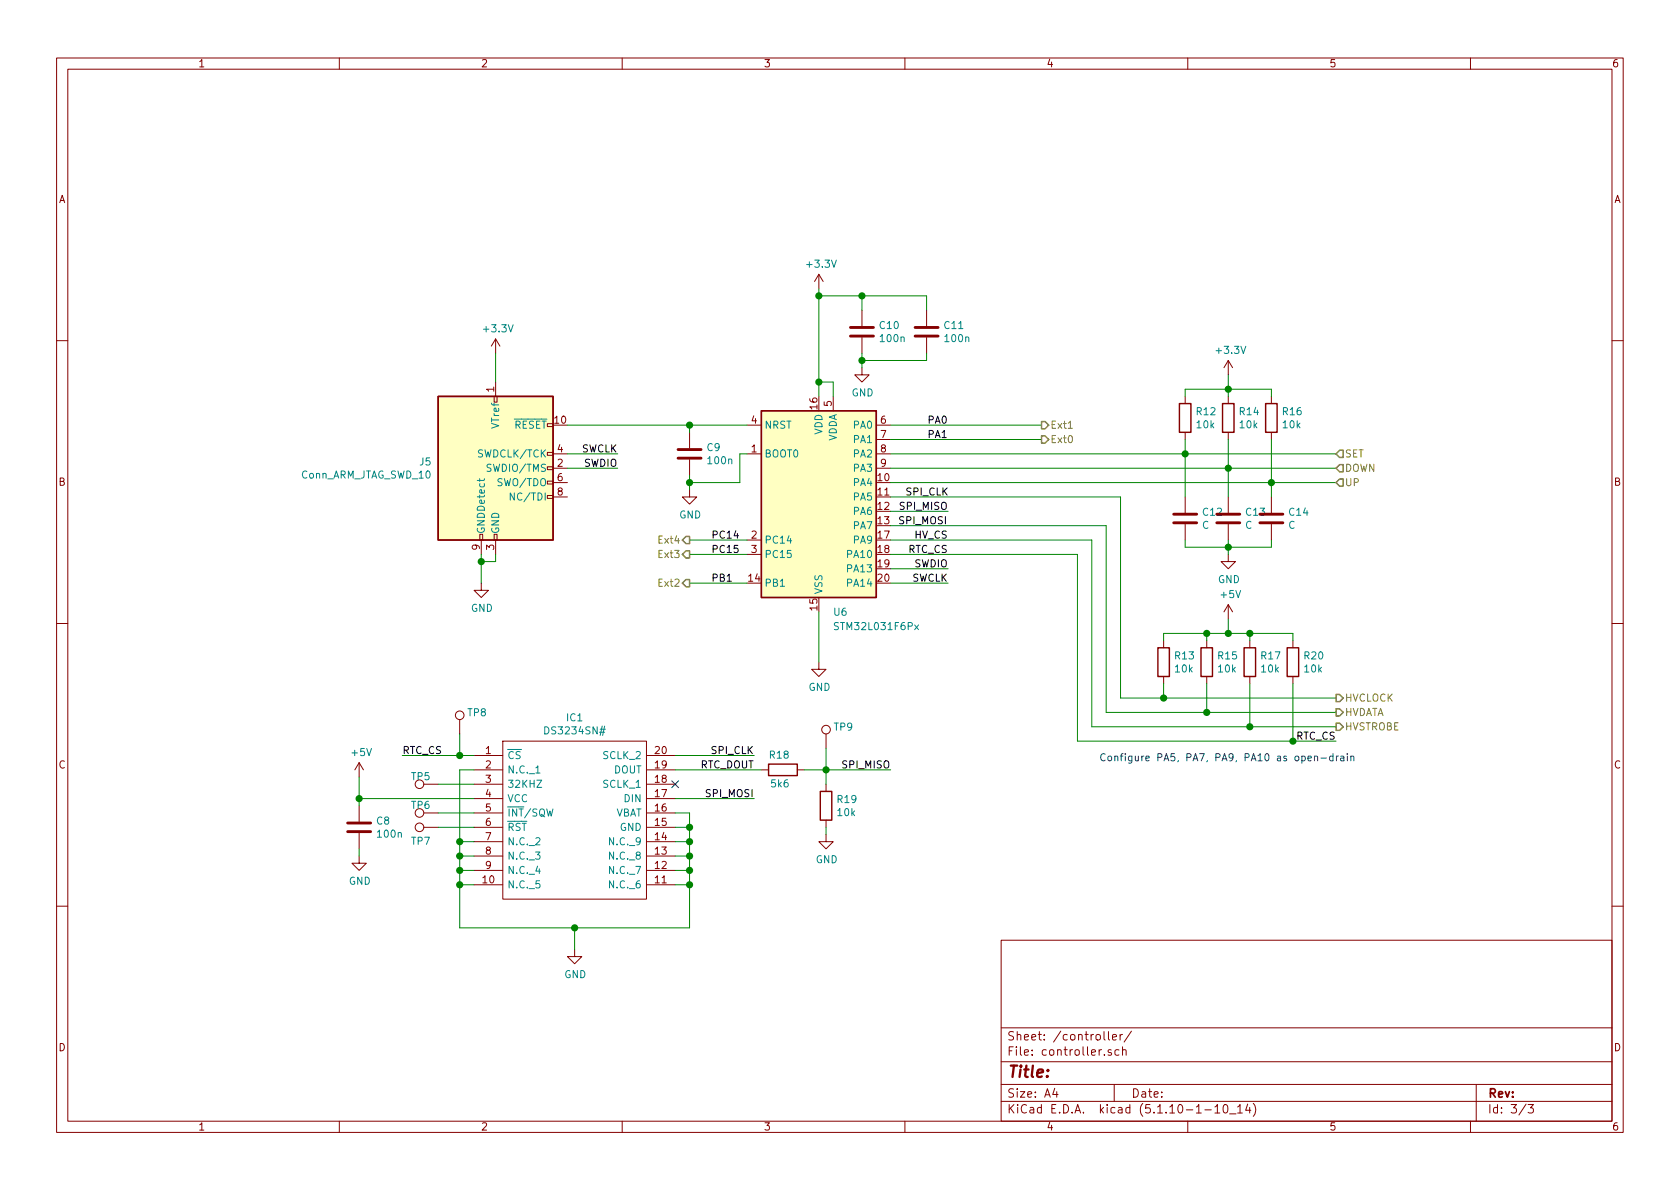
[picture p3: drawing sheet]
EESchema Schematic File Version 4
EELAYER 30 0
EELAYER END
$Descr A4 11693 8268
encoding utf-8
Sheet 3 3
Title ""
Date ""
Rev ""
Comp ""
Comment1 ""
Comment2 ""
Comment3 ""
Comment4 ""
$EndDescr
Text HLabel 9300 3350 2    50   Input ~ 0
UP
Text HLabel 9300 3250 2    50   Input ~ 0
DOWN
Text HLabel 9300 3150 2    50   Input ~ 0
SET
Text HLabel 9300 4950 2    50   Output ~ 0
HVDATA
Text HLabel 9300 5050 2    50   Output ~ 0
HVSTROBE
Text HLabel 9300 4850 2    50   Output ~ 0
HVCLOCK
$Comp
L Device:C C12
U 1 1
P 8250 3600
F 0 "C12" H 8365 3646 50  0000 L CNN
F 1 "C" H 8365 3555 50  0000 L CNN
F 2 "Capacitor_SMD:C_0805_2012Metric_Pad1.18x1.45mm_HandSolder" H 8288 3450 50  0001 C CNN
F 3 "~" H 8250 3600 50  0001 C CNN
	1    8250 3600
	1    0    0    -1  
$EndComp
$Comp
L Device:C C13
U 1 1
P 8550 3600
F 0 "C13" H 8665 3646 50  0000 L CNN
F 1 "C" H 8665 3555 50  0000 L CNN
F 2 "Capacitor_SMD:C_0805_2012Metric_Pad1.18x1.45mm_HandSolder" H 8588 3450 50  0001 C CNN
F 3 "~" H 8550 3600 50  0001 C CNN
	1    8550 3600
	1    0    0    -1  
$EndComp
$Comp
L Device:C C14
U 1 1
P 8850 3600
F 0 "C14" H 8965 3646 50  0000 L CNN
F 1 "C" H 8965 3555 50  0000 L CNN
F 2 "Capacitor_SMD:C_0805_2012Metric_Pad1.18x1.45mm_HandSolder" H 8888 3450 50  0001 C CNN
F 3 "~" H 8850 3600 50  0001 C CNN
	1    8850 3600
	1    0    0    -1  
$EndComp
$Comp
L power:GND #PWR0138
U 1 1
P 8550 3850
F 0 "#PWR0138" H 8550 3600 50  0001 C CNN
F 1 "GND" H 8555 3677 50  0000 C CNN
F 2 "" H 8550 3850 50  0001 C CNN
F 3 "" H 8550 3850 50  0001 C CNN
	1    8550 3850
	1    0    0    -1  
$EndComp
Wire Wire Line
	8250 3750 8250 3800
Wire Wire Line
	8250 3800 8550 3800
Wire Wire Line
	8850 3800 8850 3750
Wire Wire Line
	8550 3750 8550 3800
Connection ~ 8550 3800
Wire Wire Line
	8550 3800 8850 3800
Wire Wire Line
	8550 3800 8550 3850
Wire Wire Line
	8250 2750 8250 2700
Wire Wire Line
	8250 2700 8550 2700
Wire Wire Line
	8850 2700 8850 2750
Wire Wire Line
	8550 2750 8550 2700
Connection ~ 8550 2700
Wire Wire Line
	8550 2700 8850 2700
$Comp
L MCU_ST_STM32L0:STM32L031F6Px U6
U 1 1
P 5700 3450
F 0 "U6" H 5850 2650 50  0000 C CNN
F 1 "STM32L031F6Px" H 6100 2550 50  0000 C CNN
F 2 "Package_SO:TSSOP-20_4.4x6.5mm_P0.65mm" H 5300 2750 50  0001 R CNN
F 3 "http://www.st.com/st-web-ui/static/active/en/resource/technical/document/datasheet/DM00140359.pdf" H 5700 3450 50  0001 C CNN
	1    5700 3450
	1    0    0    -1  
$EndComp
$Comp
L power:GND #PWR0142
U 1 1
P 5700 4600
F 0 "#PWR0142" H 5700 4350 50  0001 C CNN
F 1 "GND" H 5705 4427 50  0000 C CNN
F 2 "" H 5700 4600 50  0001 C CNN
F 3 "" H 5700 4600 50  0001 C CNN
	1    5700 4600
	1    0    0    -1  
$EndComp
Wire Wire Line
	5700 4600 5700 4250
$Comp
L power:+3.3V #PWR0143
U 1 1
P 5700 2000
F 0 "#PWR0143" H 5700 1850 50  0001 C CNN
F 1 "+3.3V" H 5715 2173 50  0000 C CNN
F 2 "" H 5700 2000 50  0001 C CNN
F 3 "" H 5700 2000 50  0001 C CNN
	1    5700 2000
	1    0    0    -1  
$EndComp
Wire Wire Line
	5700 2750 5700 2650
Wire Wire Line
	5800 2750 5800 2650
Wire Wire Line
	5800 2650 5700 2650
Connection ~ 5700 2650
Wire Wire Line
	5700 2650 5700 2050
$Comp
L Device:C C10
U 1 1
P 6000 2300
F 0 "C10" H 6115 2346 50  0000 L CNN
F 1 "100n" H 6115 2255 50  0000 L CNN
F 2 "Capacitor_SMD:C_0402_1005Metric_Pad0.74x0.62mm_HandSolder" H 6038 2150 50  0001 C CNN
F 3 "~" H 6000 2300 50  0001 C CNN
	1    6000 2300
	1    0    0    -1  
$EndComp
$Comp
L power:GND #PWR0144
U 1 1
P 6000 2550
F 0 "#PWR0144" H 6000 2300 50  0001 C CNN
F 1 "GND" H 6005 2377 50  0000 C CNN
F 2 "" H 6000 2550 50  0001 C CNN
F 3 "" H 6000 2550 50  0001 C CNN
	1    6000 2550
	1    0    0    -1  
$EndComp
Wire Wire Line
	6000 2550 6000 2500
Wire Wire Line
	6000 2150 6000 2050
Wire Wire Line
	6000 2050 5700 2050
Connection ~ 5700 2050
Wire Wire Line
	5700 2050 5700 2000
$Comp
L Connector:Conn_ARM_JTAG_SWD_10 J5
U 1 1
P 3450 3250
F 0 "J5" H 3007 3296 50  0000 R CNN
F 1 "Conn_ARM_JTAG_SWD_10" H 3007 3205 50  0000 R CNN
F 2 "Connector_PinHeader_1.27mm:PinHeader_2x05_P1.27mm_Vertical_SMD" H 3450 3250 50  0001 C CNN
F 3 "http://infocenter.arm.com/help/topic/com.arm.doc.ddi0314h/DDI0314H_coresight_components_trm.pdf" V 3100 2000 50  0001 C CNN
	1    3450 3250
	1    0    0    -1  
$EndComp
$Comp
L power:+3.3V #PWR0145
U 1 1
P 3450 2450
F 0 "#PWR0145" H 3450 2300 50  0001 C CNN
F 1 "+3.3V" H 3465 2623 50  0000 C CNN
F 2 "" H 3450 2450 50  0001 C CNN
F 3 "" H 3450 2450 50  0001 C CNN
	1    3450 2450
	1    0    0    -1  
$EndComp
Wire Wire Line
	3450 2650 3450 2450
$Comp
L power:GND #PWR0146
U 1 1
P 3350 4050
F 0 "#PWR0146" H 3350 3800 50  0001 C CNN
F 1 "GND" H 3355 3877 50  0000 C CNN
F 2 "" H 3350 4050 50  0001 C CNN
F 3 "" H 3350 4050 50  0001 C CNN
	1    3350 4050
	1    0    0    -1  
$EndComp
Wire Wire Line
	3350 4050 3350 3900
Wire Wire Line
	3450 3850 3450 3900
Wire Wire Line
	3450 3900 3350 3900
Connection ~ 3350 3900
Wire Wire Line
	3350 3900 3350 3850
$Comp
L Device:C C9
U 1 1
P 4800 3150
F 0 "C9" H 4915 3196 50  0000 L CNN
F 1 "100n" H 4915 3105 50  0000 L CNN
F 2 "Capacitor_SMD:C_0402_1005Metric_Pad0.74x0.62mm_HandSolder" H 4838 3000 50  0001 C CNN
F 3 "~" H 4800 3150 50  0001 C CNN
	1    4800 3150
	1    0    0    -1  
$EndComp
Wire Wire Line
	4800 3000 4800 2950
Wire Wire Line
	4800 2950 5200 2950
$Comp
L power:GND #PWR0147
U 1 1
P 4800 3400
F 0 "#PWR0147" H 4800 3150 50  0001 C CNN
F 1 "GND" H 4805 3227 50  0000 C CNN
F 2 "" H 4800 3400 50  0001 C CNN
F 3 "" H 4800 3400 50  0001 C CNN
	1    4800 3400
	1    0    0    -1  
$EndComp
Wire Wire Line
	4800 3400 4800 3350
Wire Wire Line
	4800 3350 5150 3350
Wire Wire Line
	5150 3350 5150 3150
Wire Wire Line
	5150 3150 5200 3150
Connection ~ 4800 3350
Wire Wire Line
	4800 3350 4800 3300
$Comp
L Device:C C11
U 1 1
P 6450 2300
F 0 "C11" H 6565 2346 50  0000 L CNN
F 1 "100n" H 6565 2255 50  0000 L CNN
F 2 "Capacitor_SMD:C_0402_1005Metric_Pad0.74x0.62mm_HandSolder" H 6488 2150 50  0001 C CNN
F 3 "~" H 6450 2300 50  0001 C CNN
	1    6450 2300
	1    0    0    -1  
$EndComp
Wire Wire Line
	6000 2050 6450 2050
Wire Wire Line
	6450 2050 6450 2150
Connection ~ 6000 2050
Wire Wire Line
	6000 2500 6450 2500
Wire Wire Line
	6450 2500 6450 2450
Connection ~ 6000 2500
Wire Wire Line
	6000 2500 6000 2450
Text Label 6600 3950 2    50   ~ 0
SWDIO
Wire Wire Line
	6600 3950 6200 3950
Text Label 6600 4050 2    50   ~ 0
SWCLK
Wire Wire Line
	6600 4050 6200 4050
Text Label 4300 3250 2    50   ~ 0
SWDIO
Text Label 4300 3150 2    50   ~ 0
SWCLK
Wire Wire Line
	4300 3150 3950 3150
Wire Wire Line
	3950 3250 4300 3250
Wire Wire Line
	3950 2950 4800 2950
Connection ~ 4800 2950
Wire Wire Line
	8250 3050 8250 3150
Wire Wire Line
	9300 3150 8250 3150
Connection ~ 8250 3150
Wire Wire Line
	8250 3150 8250 3450
Wire Wire Line
	8550 3050 8550 3250
Wire Wire Line
	9300 3250 8550 3250
Connection ~ 8550 3250
Wire Wire Line
	8550 3250 8550 3450
Wire Wire Line
	8850 3050 8850 3350
Wire Wire Line
	9300 3350 8850 3350
Connection ~ 8850 3350
Wire Wire Line
	8850 3350 8850 3450
Text HLabel 7250 3050 2    50   Output ~ 0
Ext0
Wire Wire Line
	6200 2950 7250 2950
Text HLabel 7250 2950 2    50   Output ~ 0
Ext1
Text HLabel 4800 4050 0    50   Output ~ 0
Ext2
Wire Wire Line
	6200 3550 6600 3550
$Comp
L Device:R R17
U 1 1
P 8700 4600
F 0 "R17" H 8770 4646 50  0000 L CNN
F 1 "10k" H 8770 4555 50  0000 L CNN
F 2 "Resistor_SMD:R_1206_3216Metric_Pad1.30x1.75mm_HandSolder" V 8630 4600 50  0001 C CNN
F 3 "~" H 8700 4600 50  0001 C CNN
	1    8700 4600
	1    0    0    -1  
$EndComp
$Comp
L Device:R R12
U 1 1
P 8250 2900
F 0 "R12" H 8320 2946 50  0000 L CNN
F 1 "10k" H 8320 2855 50  0000 L CNN
F 2 "Resistor_SMD:R_1206_3216Metric_Pad1.30x1.75mm_HandSolder" V 8180 2900 50  0001 C CNN
F 3 "~" H 8250 2900 50  0001 C CNN
	1    8250 2900
	1    0    0    -1  
$EndComp
$Comp
L Device:R R14
U 1 1
P 8550 2900
F 0 "R14" H 8620 2946 50  0000 L CNN
F 1 "10k" H 8620 2855 50  0000 L CNN
F 2 "Resistor_SMD:R_1206_3216Metric_Pad1.30x1.75mm_HandSolder" V 8480 2900 50  0001 C CNN
F 3 "~" H 8550 2900 50  0001 C CNN
	1    8550 2900
	1    0    0    -1  
$EndComp
$Comp
L Device:R R16
U 1 1
P 8850 2900
F 0 "R16" H 8920 2946 50  0000 L CNN
F 1 "10k" H 8920 2855 50  0000 L CNN
F 2 "Resistor_SMD:R_1206_3216Metric_Pad1.30x1.75mm_HandSolder" V 8780 2900 50  0001 C CNN
F 3 "~" H 8850 2900 50  0001 C CNN
	1    8850 2900
	1    0    0    -1  
$EndComp
$Comp
L power:+5V #PWR0148
U 1 1
P 8550 4300
F 0 "#PWR0148" H 8550 4150 50  0001 C CNN
F 1 "+5V" H 8565 4473 50  0000 C CNN
F 2 "" H 8550 4300 50  0001 C CNN
F 3 "" H 8550 4300 50  0001 C CNN
	1    8550 4300
	1    0    0    -1  
$EndComp
$Comp
L power:+3.3V #PWR0149
U 1 1
P 8550 2600
F 0 "#PWR0149" H 8550 2450 50  0001 C CNN
F 1 "+3.3V" H 8565 2773 50  0000 C CNN
F 2 "" H 8550 2600 50  0001 C CNN
F 3 "" H 8550 2600 50  0001 C CNN
	1    8550 2600
	1    0    0    -1  
$EndComp
Wire Wire Line
	8550 2600 8550 2700
$Comp
L Device:R R15
U 1 1
P 8400 4600
F 0 "R15" H 8470 4646 50  0000 L CNN
F 1 "10k" H 8470 4555 50  0000 L CNN
F 2 "Resistor_SMD:R_1206_3216Metric_Pad1.30x1.75mm_HandSolder" V 8330 4600 50  0001 C CNN
F 3 "~" H 8400 4600 50  0001 C CNN
	1    8400 4600
	1    0    0    -1  
$EndComp
$Comp
L Device:R R13
U 1 1
P 8100 4600
F 0 "R13" H 8170 4646 50  0000 L CNN
F 1 "10k" H 8170 4555 50  0000 L CNN
F 2 "Resistor_SMD:R_1206_3216Metric_Pad1.30x1.75mm_HandSolder" V 8030 4600 50  0001 C CNN
F 3 "~" H 8100 4600 50  0001 C CNN
	1    8100 4600
	1    0    0    -1  
$EndComp
Wire Wire Line
	8100 4450 8100 4400
Wire Wire Line
	8700 4400 8700 4450
Wire Wire Line
	8100 4850 9300 4850
Wire Wire Line
	8100 4750 8100 4850
Wire Wire Line
	9300 4950 8400 4950
Wire Wire Line
	8400 4950 8400 4750
Wire Wire Line
	9300 5050 8700 5050
Wire Wire Line
	8700 5050 8700 4750
Wire Wire Line
	7800 4850 8100 4850
Wire Wire Line
	6200 3450 7800 3450
Connection ~ 8100 4850
Wire Wire Line
	8400 4950 7700 4950
Wire Wire Line
	6200 3650 7700 3650
Connection ~ 8400 4950
Wire Wire Line
	7600 5050 8700 5050
Wire Wire Line
	6200 3750 7600 3750
Connection ~ 8700 5050
Text Notes 7650 5300 0    50   ~ 0
Configure PA5, PA7, PA9, PA10 as open-drain
Text HLabel 4800 3850 0    50   Output ~ 0
Ext3
Text HLabel 4800 3750 0    50   Output ~ 0
Ext4
Wire Wire Line
	4800 3750 5200 3750
Wire Wire Line
	5200 3850 4800 3850
Text Label 6600 2950 2    50   ~ 0
PA0
Text Label 6600 3050 2    50   ~ 0
PA1
Text Label 4950 4050 0    50   ~ 0
PB1
Text Label 4950 3750 0    50   ~ 0
PC14
Text Label 4950 3850 0    50   ~ 0
PC15
Wire Wire Line
	7800 3450 7800 4850
Wire Wire Line
	7700 3650 7700 4950
Wire Wire Line
	7600 3750 7600 5050
Wire Wire Line
	6200 3050 7250 3050
$Comp
L Connector:TestPoint TP?
U 1 1
P 3050 5450
AR Path="/61EEC428" Ref="TP?"  Part="1" 
AR Path="/61BDC462/61EEC428" Ref="TP?"  Part="1" 
AR Path="/61BD851F/61EEC428" Ref="TP5"  Part="1" 
F 0 "TP5" V 3100 5500 50  0000 L CNN
F 1 "TestPoint" H 3108 5477 50  0001 L CNN
F 2 "TestPoint:TestPoint_Pad_D2.0mm" H 3250 5450 50  0001 C CNN
F 3 "~" H 3250 5450 50  0001 C CNN
	1    3050 5450
	0    -1   -1   0   
$EndComp
$Comp
L ds3234:DS3234SN# IC1
U 1 1
P 3300 5250
F 0 "IC1" H 4000 5515 50  0000 C CNN
F 1 "DS3234SN#" H 4000 5424 50  0000 C CNN
F 2 "footprints:SOIC127P1032X265-20N" H 4550 5350 50  0001 L CNN
F 3 "https://datasheet.datasheetarchive.com/originals/distributors/SFDatasheet-4/sf-00086224.pdf" H 4550 5250 50  0001 L CNN
F 4 "Real Time Clock Serial 256Byte Maxim DS3234SN# Real Time Clock  Battery Backup, Calendar, SRAM, 256B RAM 20-Pin SOIC" H 4550 5150 50  0001 L CNN "Description"
F 5 "2.65" H 4550 5050 50  0001 L CNN "Height"
F 6 "Maxim Integrated" H 4550 4950 50  0001 L CNN "Manufacturer_Name"
F 7 "DS3234SN#" H 4550 4850 50  0001 L CNN "Manufacturer_Part_Number"
F 8 "700-DS3234SN#" H 4550 4750 50  0001 L CNN "Mouser Part Number"
F 9 "https://www.mouser.co.uk/ProductDetail/Maxim-Integrated/DS3234SN?qs=1eQvB6Dk1vimOwA%2FfPfTtQ%3D%3D" H 4550 4650 50  0001 L CNN "Mouser Price/Stock"
F 10 "" H 4550 4550 50  0001 L CNN "Arrow Part Number"
F 11 "" H 4550 4450 50  0001 L CNN "Arrow Price/Stock"
	1    3300 5250
	1    0    0    -1  
$EndComp
$Comp
L power:GND #PWR0140
U 1 1
P 4000 6600
F 0 "#PWR0140" H 4000 6350 50  0001 C CNN
F 1 "GND" H 4005 6427 50  0000 C CNN
F 2 "" H 4000 6600 50  0001 C CNN
F 3 "" H 4000 6600 50  0001 C CNN
	1    4000 6600
	1    0    0    -1  
$EndComp
Wire Wire Line
	4000 6600 4000 6450
Wire Wire Line
	4000 6450 3200 6450
Wire Wire Line
	3200 6450 3200 6150
Wire Wire Line
	3200 5850 3300 5850
Wire Wire Line
	4700 5850 4800 5850
Wire Wire Line
	4800 5850 4800 5950
Wire Wire Line
	4800 6450 4000 6450
Connection ~ 4000 6450
Wire Wire Line
	4700 5950 4800 5950
Connection ~ 4800 5950
Wire Wire Line
	4800 5950 4800 6050
Wire Wire Line
	4700 6050 4800 6050
Connection ~ 4800 6050
Wire Wire Line
	4800 6050 4800 6150
Wire Wire Line
	4700 6150 4800 6150
Connection ~ 4800 6150
Wire Wire Line
	4800 6150 4800 6450
Wire Wire Line
	3300 5950 3200 5950
Connection ~ 3200 5950
Wire Wire Line
	3200 5950 3200 5850
Wire Wire Line
	3300 6050 3200 6050
Connection ~ 3200 6050
Wire Wire Line
	3200 6050 3200 5950
Wire Wire Line
	3300 6150 3200 6150
Connection ~ 3200 6150
Wire Wire Line
	3200 6150 3200 6050
Wire Wire Line
	4700 5750 4800 5750
Wire Wire Line
	4800 5750 4800 5850
Connection ~ 4800 5850
Wire Wire Line
	4700 5650 4800 5650
Wire Wire Line
	4800 5650 4800 5750
Connection ~ 4800 5750
$Comp
L Device:R R18
U 1 1
P 5450 5350
F 0 "R18" V 5550 5300 50  0000 L CNN
F 1 "5k6" V 5350 5300 50  0000 L CNN
F 2 "Resistor_SMD:R_1206_3216Metric_Pad1.30x1.75mm_HandSolder" V 5380 5350 50  0001 C CNN
F 3 "~" H 5450 5350 50  0001 C CNN
	1    5450 5350
	0    -1   -1   0   
$EndComp
$Comp
L Device:R R19
U 1 1
P 5750 5600
F 0 "R19" H 5820 5646 50  0000 L CNN
F 1 "10k" H 5820 5555 50  0000 L CNN
F 2 "Resistor_SMD:R_1206_3216Metric_Pad1.30x1.75mm_HandSolder" V 5680 5600 50  0001 C CNN
F 3 "~" H 5750 5600 50  0001 C CNN
	1    5750 5600
	1    0    0    -1  
$EndComp
$Comp
L power:GND #PWR0141
U 1 1
P 5750 5800
F 0 "#PWR0141" H 5750 5550 50  0001 C CNN
F 1 "GND" H 5755 5627 50  0000 C CNN
F 2 "" H 5750 5800 50  0001 C CNN
F 3 "" H 5750 5800 50  0001 C CNN
	1    5750 5800
	1    0    0    -1  
$EndComp
Wire Wire Line
	5750 5800 5750 5750
Wire Wire Line
	4700 5350 5300 5350
Wire Wire Line
	5600 5350 5750 5350
Wire Wire Line
	5750 5350 5750 5450
Wire Wire Line
	5750 5350 6200 5350
Connection ~ 5750 5350
Wire Wire Line
	4700 5250 5250 5250
Wire Wire Line
	4700 5550 5250 5550
Text Label 5250 5250 2    50   ~ 0
SPI_CLK
Text Label 5250 5550 2    50   ~ 0
SPI_MOSI
Text Label 6200 5350 2    50   ~ 0
SPI_MISO
Text Label 6300 3450 0    50   ~ 0
SPI_CLK
Text Label 6600 3550 2    50   ~ 0
SPI_MISO
Text Label 6250 3650 0    50   ~ 0
SPI_MOSI
Text Label 6600 3750 2    50   ~ 0
HV_CS
Text Label 2800 5250 0    50   ~ 0
RTC_CS
Text Label 6600 3850 2    50   ~ 0
RTC_CS
$Comp
L Device:R R20
U 1 1
P 9000 4600
F 0 "R20" H 9070 4646 50  0000 L CNN
F 1 "10k" H 9070 4555 50  0000 L CNN
F 2 "Resistor_SMD:R_1206_3216Metric_Pad1.30x1.75mm_HandSolder" V 8930 4600 50  0001 C CNN
F 3 "~" H 9000 4600 50  0001 C CNN
	1    9000 4600
	1    0    0    -1  
$EndComp
Wire Wire Line
	3300 5350 3200 5350
Wire Wire Line
	3200 5350 3200 5850
Connection ~ 3200 5850
$Comp
L Device:C C8
U 1 1
P 2500 5750
F 0 "C8" H 2615 5796 50  0000 L CNN
F 1 "100n" H 2615 5705 50  0000 L CNN
F 2 "Capacitor_SMD:C_0402_1005Metric_Pad0.74x0.62mm_HandSolder" H 2538 5600 50  0001 C CNN
F 3 "~" H 2500 5750 50  0001 C CNN
	1    2500 5750
	1    0    0    -1  
$EndComp
Wire Wire Line
	3300 5550 2500 5550
Wire Wire Line
	2500 5550 2500 5600
$Comp
L power:+5V #PWR0150
U 1 1
P 2500 5400
F 0 "#PWR0150" H 2500 5250 50  0001 C CNN
F 1 "+5V" H 2515 5573 50  0000 C CNN
F 2 "" H 2500 5400 50  0001 C CNN
F 3 "" H 2500 5400 50  0001 C CNN
	1    2500 5400
	1    0    0    -1  
$EndComp
Wire Wire Line
	2500 5400 2500 5550
Connection ~ 2500 5550
$Comp
L power:GND #PWR0151
U 1 1
P 2500 5950
F 0 "#PWR0151" H 2500 5700 50  0001 C CNN
F 1 "GND" H 2505 5777 50  0000 C CNN
F 2 "" H 2500 5950 50  0001 C CNN
F 3 "" H 2500 5950 50  0001 C CNN
	1    2500 5950
	1    0    0    -1  
$EndComp
Wire Wire Line
	2500 5950 2500 5900
Wire Wire Line
	3300 5450 3050 5450
$Comp
L Connector:TestPoint TP?
U 1 1
P 3050 5650
AR Path="/61F908F8" Ref="TP?"  Part="1" 
AR Path="/61BDC462/61F908F8" Ref="TP?"  Part="1" 
AR Path="/61BD851F/61F908F8" Ref="TP6"  Part="1" 
F 0 "TP6" V 3100 5700 50  0000 L CNN
F 1 "TestPoint" H 3108 5677 50  0001 L CNN
F 2 "TestPoint:TestPoint_Pad_D2.0mm" H 3250 5650 50  0001 C CNN
F 3 "~" H 3250 5650 50  0001 C CNN
	1    3050 5650
	0    -1   -1   0   
$EndComp
$Comp
L Connector:TestPoint TP?
U 1 1
P 3050 5750
AR Path="/61F90BEB" Ref="TP?"  Part="1" 
AR Path="/61BDC462/61F90BEB" Ref="TP?"  Part="1" 
AR Path="/61BD851F/61F90BEB" Ref="TP7"  Part="1" 
F 0 "TP7" V 2950 5800 50  0000 L CNN
F 1 "TestPoint" H 3108 5777 50  0001 L CNN
F 2 "TestPoint:TestPoint_Pad_D2.0mm" H 3250 5750 50  0001 C CNN
F 3 "~" H 3250 5750 50  0001 C CNN
	1    3050 5750
	0    -1   -1   0   
$EndComp
Wire Wire Line
	3050 5650 3300 5650
Wire Wire Line
	3300 5750 3050 5750
NoConn ~ 4700 5450
Wire Wire Line
	4800 4050 5200 4050
Wire Wire Line
	7500 3850 7500 5150
Wire Wire Line
	7500 5150 9000 5150
Wire Wire Line
	6200 3850 7500 3850
Wire Wire Line
	9000 5150 9000 4750
Wire Wire Line
	9000 4450 9000 4400
Wire Wire Line
	9000 4400 8700 4400
Wire Wire Line
	8700 4400 8550 4400
Connection ~ 8700 4400
Wire Wire Line
	8400 4450 8400 4400
Connection ~ 8400 4400
Wire Wire Line
	8400 4400 8100 4400
Wire Wire Line
	8550 4300 8550 4400
Connection ~ 8550 4400
Wire Wire Line
	8550 4400 8400 4400
Text Label 9300 5150 2    50   ~ 0
RTC_CS
Wire Wire Line
	9300 5150 9000 5150
Connection ~ 9000 5150
Wire Wire Line
	2800 5250 3200 5250
Wire Wire Line
	6200 3150 8250 3150
Wire Wire Line
	6200 3250 8550 3250
Wire Wire Line
	6200 3350 8850 3350
$Comp
L Connector:TestPoint TP?
U 1 1
P 5750 5200
AR Path="/6203AC6F" Ref="TP?"  Part="1" 
AR Path="/61BDC462/6203AC6F" Ref="TP?"  Part="1" 
AR Path="/61BD851F/6203AC6F" Ref="TP9"  Part="1" 
F 0 "TP9" H 5800 5350 50  0000 L CNN
F 1 "TestPoint" H 5808 5227 50  0001 L CNN
F 2 "TestPoint:TestPoint_Pad_D2.0mm" H 5950 5200 50  0001 C CNN
F 3 "~" H 5950 5200 50  0001 C CNN
	1    5750 5200
	1    0    0    -1  
$EndComp
$Comp
L Connector:TestPoint TP?
U 1 1
P 3200 5100
AR Path="/6203B52D" Ref="TP?"  Part="1" 
AR Path="/61BDC462/6203B52D" Ref="TP?"  Part="1" 
AR Path="/61BD851F/6203B52D" Ref="TP8"  Part="1" 
F 0 "TP8" H 3250 5250 50  0000 L CNN
F 1 "TestPoint" H 3258 5127 50  0001 L CNN
F 2 "TestPoint:TestPoint_Pad_D2.0mm" H 3400 5100 50  0001 C CNN
F 3 "~" H 3400 5100 50  0001 C CNN
	1    3200 5100
	1    0    0    -1  
$EndComp
Wire Wire Line
	3200 5250 3200 5100
Connection ~ 3200 5250
Wire Wire Line
	3200 5250 3300 5250
Wire Wire Line
	5750 5350 5750 5200
Text Label 5250 5350 2    50   ~ 0
RTC_DOUT
$EndSCHEMATC
